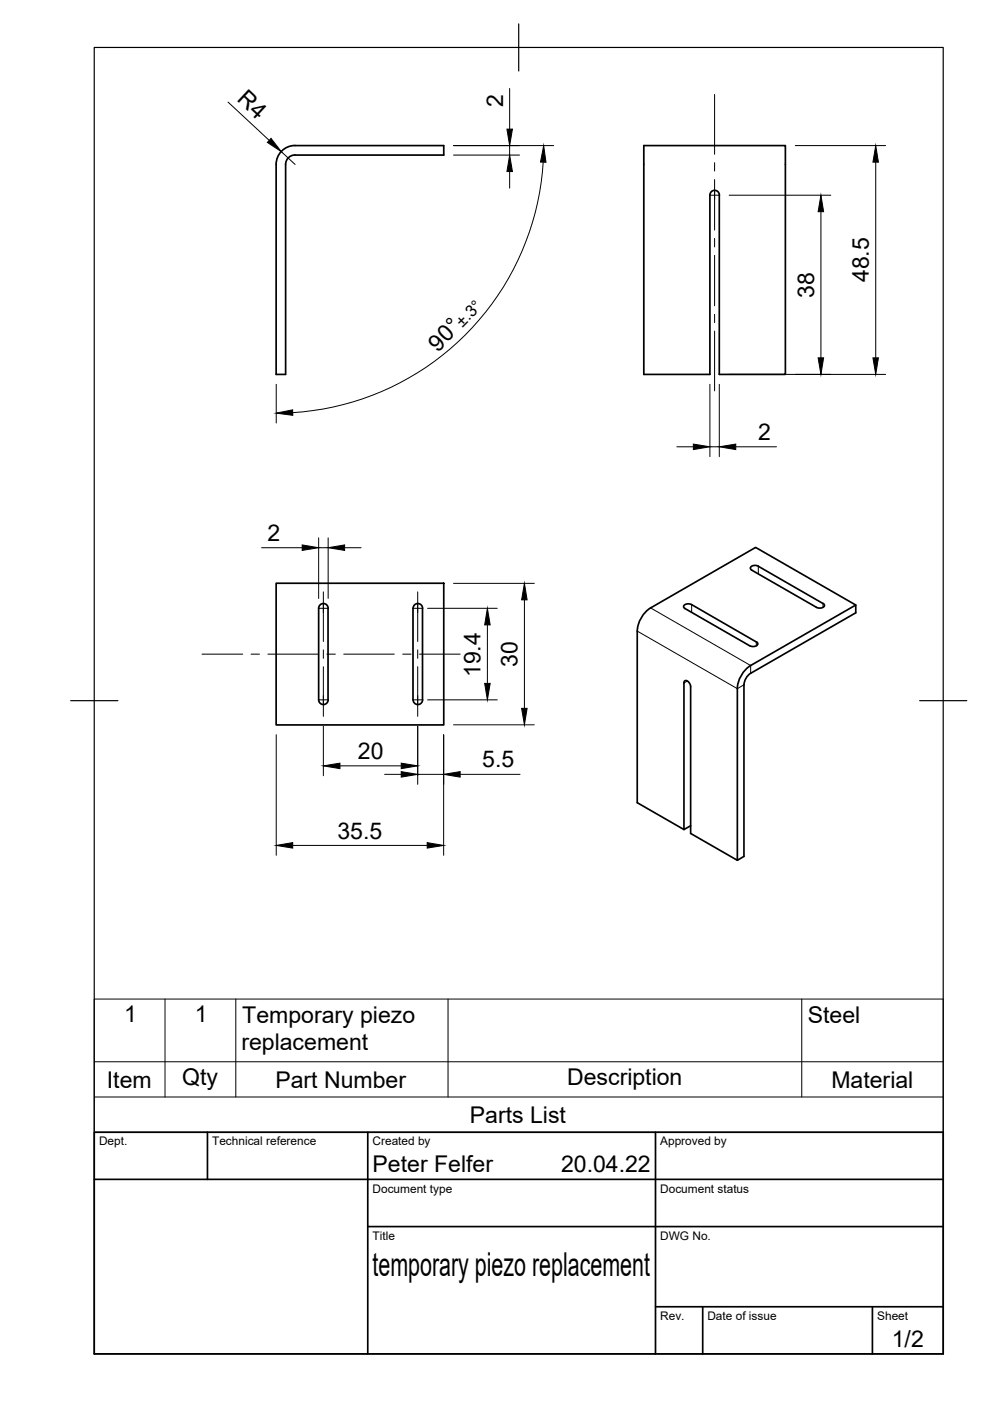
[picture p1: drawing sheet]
<svg xmlns="http://www.w3.org/2000/svg" width="210mm" height="297mm" viewBox="0 0 210 297" stroke-linecap="round" stroke-linejoin="round" font-family="sans-serif">
<!-- layer: Visible -->
<path d="M59.7 32a4 4 0 0 1 2.9-1.2l31.5 .1v2h-31.5a2 2 0 0 0-2 2v44.5h-2.1v-44.5a4 4 0 0 1 1.2-2.9zM152.5 41.4a1.01 1.01 0 0 0-1-1 1.01 1.01 0 0 0-1 1v38h-14v-48.5h30v48.5h-14v-38M58.5 123.7h35.6v30h-35.6zM69.6 129v19.4M69.6 129a1.01 1.01 0 0 0-1-1 1.01 1.01 0 0 0-1 1v19.4a1.01 1.01 0 0 0 1 1 1.01 1.01 0 0 0 1-1M87.9 128.3a1.01 1.01 0 0 1 1.1-.3 1.01 1.01 0 0 1 .6 1v19.4a1.02 1.02 0 0 1-1 1 1.02 1.02 0 0 1-1-1v-19.4zM137.9 128.9l22.3-12.8 21.2 12.2-22.2 12.8a6.3 6.3 0 0 0-2.9 4.9v36.4l-9.9-5.7v-31.1M138 128.9a6.3 6.3 0 0 0-2.9 4.9v36.4l9.9 5.7M160.4 136.1l.3 .4a1.22 1.22 0 0 1-1.8 .4l-13.7-7.9-.3-.4a1.2 1.2 0 0 1 1.7-.4l13.8 7.9M160.8 120a1.2 1.2 0 0 0-1.7 .5l.3 .4 13.7 7.9a1.2 1.2 0 0 0 1.7-.4l-.3-.5-13.7-7.8M181.4 128.3v1.6l-22.2 12.8-.7 .7-.6 .9-.1 .9-.1 36.4-1.4 .8M146.4 145.6a1.2 1.2 0 0 0-1.2-1.3l-.2 .5v31.1l1.4-.8" fill="none" stroke="#000" stroke-width=".36"/>
<!-- layer: Visible Narrow -->
<path d="M135.1 133.8l21.2 12.2 1.4-.8M137.9 128.9l21.3 12.2v1.7M146.6 128.2v1.6M160.4 136.1v.8M160.8 120.1v1.6M174.5 128v.8M145.7 144.4l-.7 .4" fill="none" stroke="#000" stroke-width=".21"/>
<!-- layer: Border -->
<path d="M20 10.1h180v276.9h-180zM110 5.1v10M15 148.6h10M195 148.6h10" fill="none" stroke="#000" stroke-width=".25"/>
<!-- layer: TitleBlock -->
<path d="M20 240.1h180v46.9h-180zM20 250h180M44 240.1v9.9M78 240.1v46.9M139 240.1v46.9M78 260.1h122M139 277.1h61M149 277.1v9.9M185 277.1v9.9" fill="none" stroke="#000" stroke-width=".36"/>
<!-- layer: Smart Centers -->
<g fill="none" stroke="#000" stroke-width=".21">
<path d="M151.5 20v12.7M151.5 34.5v1.8M151.5 38.1v10.7M150.6 41.4h1.8M151.5 50.6v1.8M151.5 54.1v10.7M151.5 66.6v1.8M151.5 70.2v12.7M42.8 138.7h8.7M53.2 138.7h1.8M56.8 138.7h10.7M67.7 129h1.8"/>
<path d="M68.6 125.5v10.5M68.6 137.8v1.8M69.3 138.7h1.8M72.9 138.7h10.7M85.4 138.7h1.8M87.7 129h1.8M88.6 125.5v10.5M88.6 137.8v1.8M88.9 138.7h8.7M67.7 148.4h1.8M68.6 141.4v10.5M87.7 148.4h1.8"/>
<path d="M88.6 141.4v10.5"/>
</g>
<!-- layer: FD_Dimensions -->
<g fill="none" stroke="#000" stroke-width=".21">
<path d="M108.1 18.8v8.6M48.3 21.6l8.8 8.2M59.6 32.2l3 2.7M96.2 30.9h21.2M96.2 32.9h14M108.1 30.9v2M108.1 36.4v3.5M115.2 34.4a56.7 56.7 0 0 1-53.1 53.1M168.6 30.9h19.2M185.7 34.4v41.5M154.6 41.4h21.5M174.1 44.9v31"/>
<path d="M154.6 79.4h33.2M58.6 81.5v8.2M143.5 94.7h3.5M150.5 81.5v15.3M150.5 94.7h2M152.5 81.5v15.3M156 94.7h8.6M55.5 116.1h8.6M67.6 114v12.9M67.6 116.1h2M69.6 114v12.9M73.1 116.1h3.5"/>
<path d="M90.7 129h14.7M96.2 123.7h17.1M103.3 132.5v12.4M111.2 127.2v23M58.6 155.8v25.5M68.6 154v10.5M88.6 154v12.3M90.7 148.4h14.7M94.1 155.8v25.5M96.2 153.7h17.1M62.1 179.2h28.5M72.1 162.4h13"/>
<path d="M81.6 164.2h3.5M88.6 164.2h5.5M97.6 164.2h12.7"/>
</g>
<g fill="#000" stroke="#000" stroke-width=".21">
<path d="M57.5 29.3l2.1 2.9-2.9-2zM108.1 32.9l.5 3.5h-1.1zM107.5 27.4h1.1l-.5 3.5zM115.3 30.9l.5 3.5h-1.2zM185.7 30.9l.5 3.5h-1.1zM174.1 41.4l.5 3.5h-1.1zM173.5 75.9h1.1l-.5 3.5zM185.1 75.9h1.1l-.5 3.5zM58.6 87.6l3.4-.7 .1 1.2zM147 94.2l3.5 .5-3.5 .6zM152.5 94.7l3.5-.5v1.1zM64.1 115.5l3.5 .6-3.5 .6z"/>
<path d="M69.6 116.1l3.5-.6v1.2zM103.3 129l.6 3.5h-1.1zM111.2 123.7l.6 3.5h-1.2zM102.8 144.9h1.1l-.6 3.5zM110.6 150.2h1.2l-.6 3.5zM58.6 179.2l3.5-.5v1.1zM68.6 162.4l3.5-.6v1.2zM85.1 161.8l3.5 .6-3.5 .6zM85.1 163.6l3.5 .6-3.5 .6zM90.6 178.7l3.5 .5-3.5 .6zM94.1 164.2l3.5-.6v1.2z"/>
</g>
<!-- layer: Parts Lists -->
<path d="M20 211.8h180v28.3h-180zM35 211.8v20.8M50 211.8v20.8M95 211.8v20.8M170 211.8v20.8M20 232.6h180M20 225.1h180" fill="none" stroke="#000" stroke-width=".21"/>
<text font-size="7" x="79" y="270.6">temporary piezo replacement</text>
<g font-size="4.9">
<text x="50" y="21.3" transform="rotate(43 50 21.3)">R4</text>
<text x="106.7" y="22.6" transform="rotate(-90 106.7 22.6)">2</text>
<text x="184.2" y="59.8" transform="rotate(-90 184.2 59.8)">48.5</text>
<text x="172.6" y="63.1" transform="rotate(-90 172.6 63.1)">38</text>
<text x="92.8" y="74.7" transform="rotate(-45 92.8 74.7)">90°</text>
<text x="160.8" y="93.3">2</text>
<text x="56.7" y="114.7">2</text>
<text x="101.9" y="143.6" transform="rotate(-90 101.9 143.6)">19.4</text>
<text x="109.7" y="141.4" transform="rotate(-90 109.7 141.4)">30</text>
<text x="75.9" y="160.9">20</text>
<text x="102.3" y="162.7">5.5</text>
<text x="71.5" y="177.8">35.5</text>
<text x="26.3" y="216.7">1</text>
<text x="41.3" y="216.7">1</text>
<text x="51.4" y="216.8">Temporary piezo</text>
<text x="171.3" y="216.9">Steel</text>
<text x="51.2" y="222.6">replacement</text>
<text x="22.7" y="230.6">Item</text>
<text x="38.6" y="230.1">Qty</text>
<text x="58.4" y="230.6">Part Number</text>
<text x="120.2" y="230.1">Description</text>
<text x="176.3" y="230.6">Material</text>
<text x="99.6" y="238">Parts List</text>
<text x="79" y="248.5">Peter Felfer</text>
<text x="119" y="248.5">20.04.22</text>
<text x="189.1" y="285.7">1/2</text>
</g>
<text font-size="3.5" x="98.1" y="69.5" transform="rotate(-45 98.1 69.5)">±.3°</text>
<g font-size="2.5">
<text x="21" y="242.9">Dept.</text>
<text x="45" y="242.9">Technical reference</text>
<text x="79" y="242.9">Created by</text>
<text x="140" y="242.9">Approved by</text>
<text x="79" y="252.8">Document type</text>
<text x="140" y="252.8">Document status</text>
<text x="79" y="262.9">Title</text>
<text x="140" y="262.9">DWG No.</text>
<text x="140" y="279.9">Rev.</text>
<text x="150" y="279.9">Date of issue</text>
<text x="186" y="279.9">Sheet</text>
</g>
</svg>
